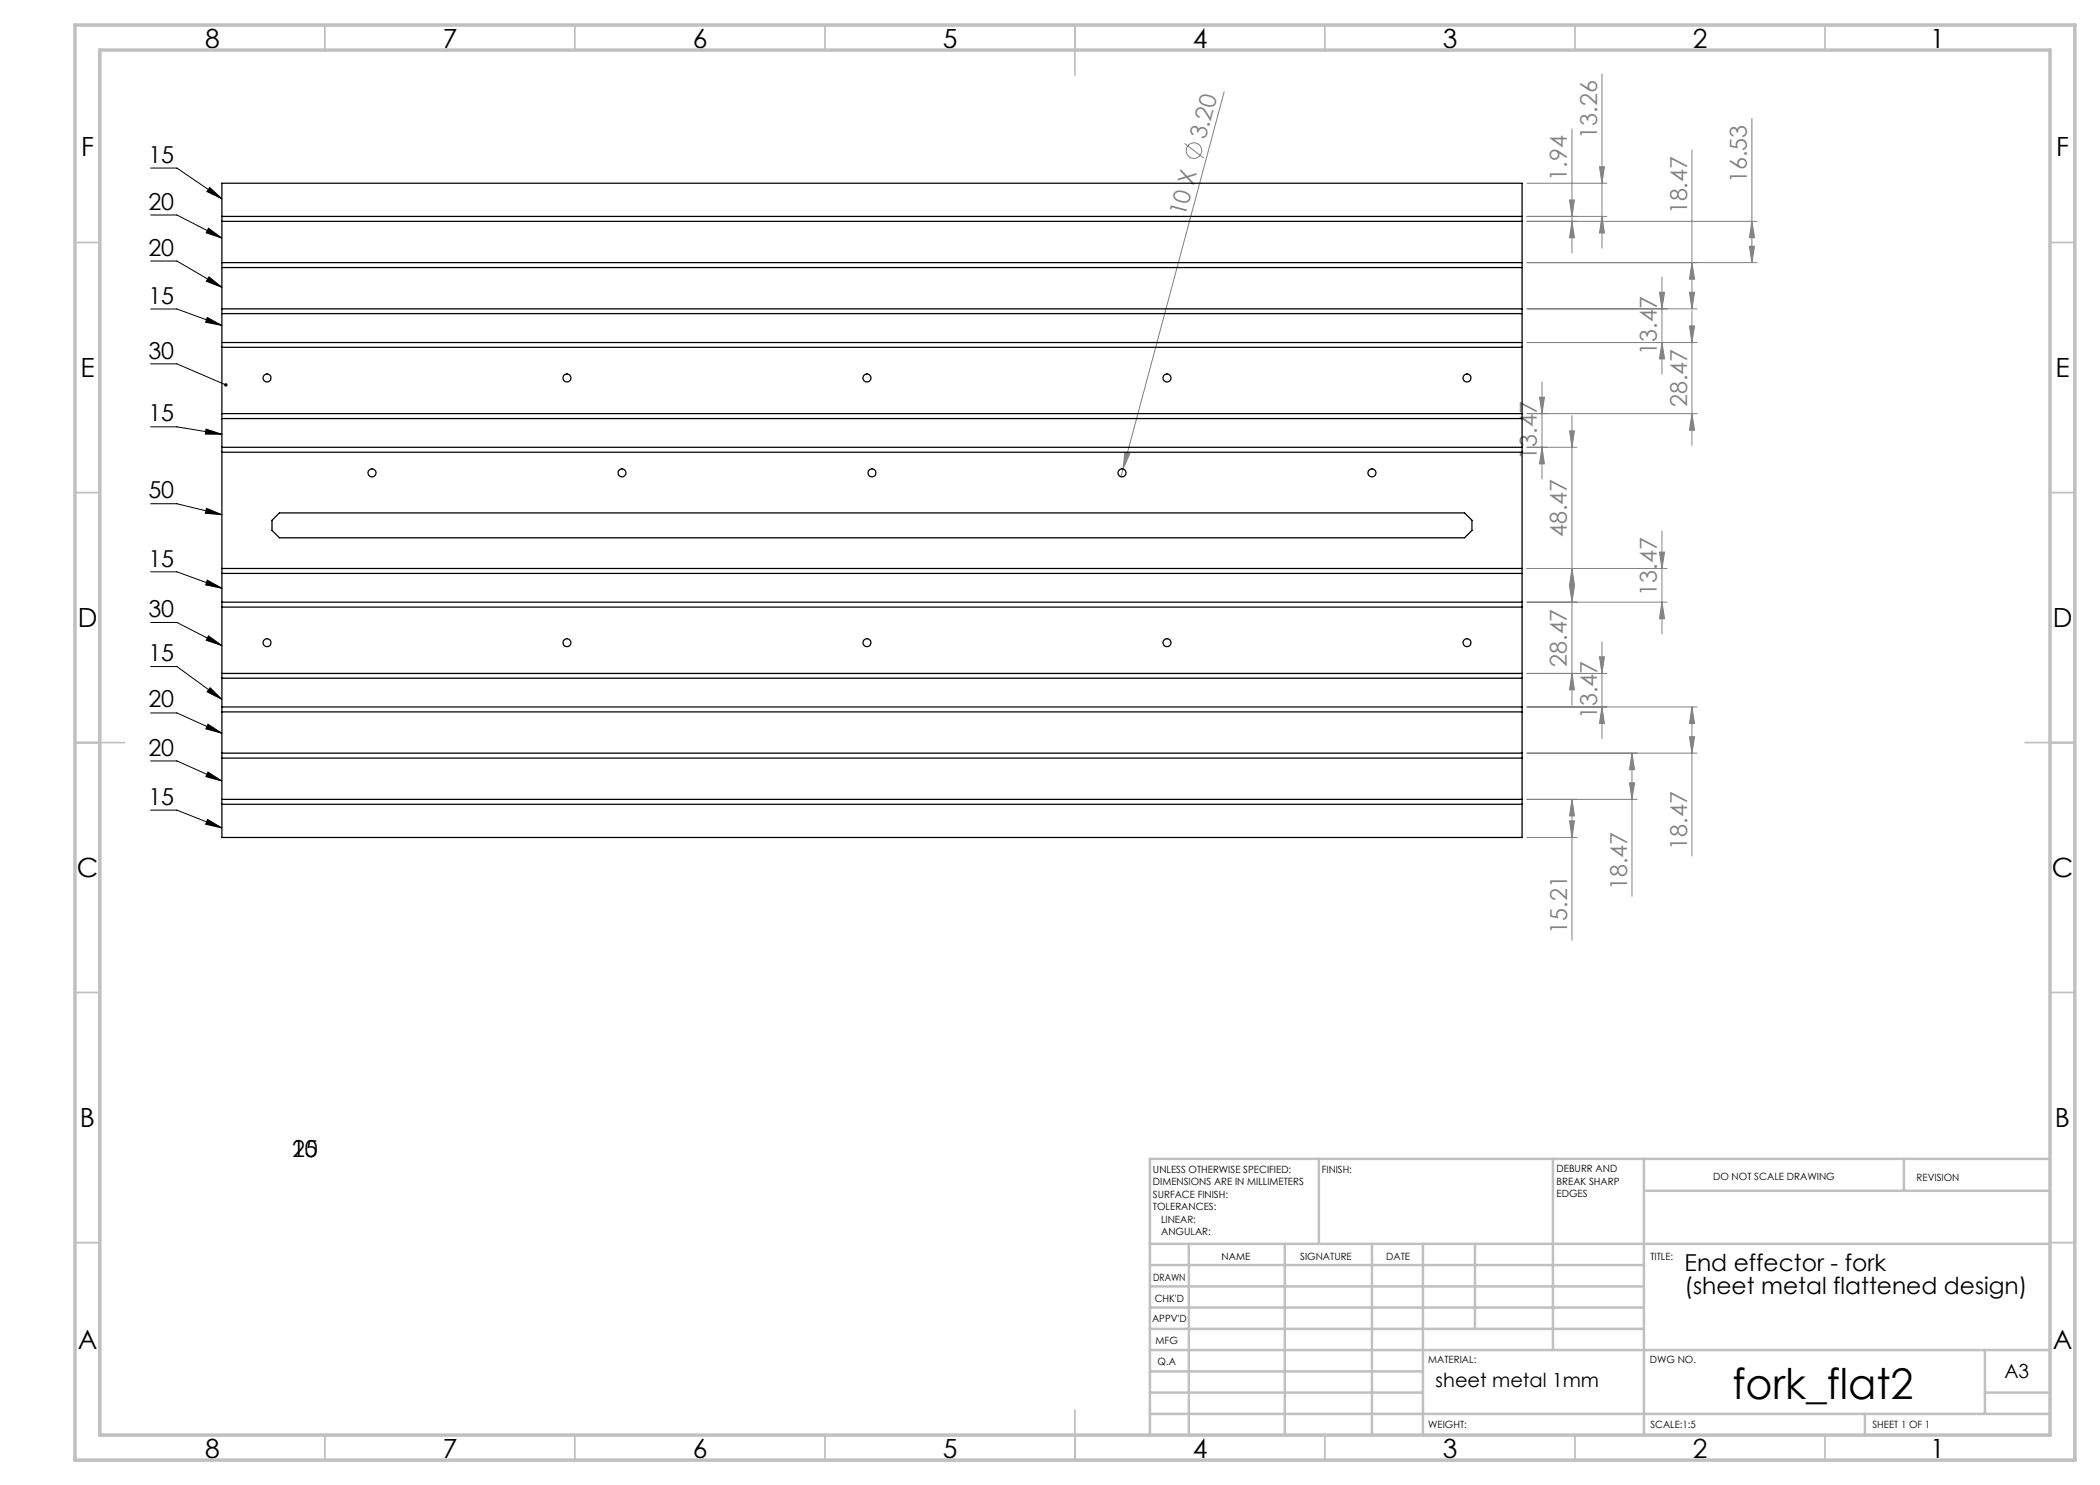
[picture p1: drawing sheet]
<svg xmlns="http://www.w3.org/2000/svg" width="420mm" height="297mm" viewBox="0 0 420 297" stroke-linecap="round" stroke-linejoin="round" font-family="sans-serif">
<g fill="none" stroke="#808080" stroke-width=".2">
<path d="M244.8 18.4l-20.2 75.4M320.4 14.8v34.8M236.9 28.7l3.8 2.9M305.4 36.7h16M314.4 25.8v24.8M319.9 33.4h1l-.5 3.3zM338.4 30v31.8M350.4 23.7v28.8M305.4 43.3h16M305.4 44.3h46M305.4 52.5h46M313.9 40h1l-.5 3.3z"/>
<path d="M314.4 44.3l.5 3.3h-1zM320.4 43.3l.5 3.3h-1zM331.9 58.5h1l-.5 3.3zM332.4 55.4v19.5M337.9 58.5h1l-.5 3.3zM338.4 52.5l.5 3.3h-1zM349.9 49.2h1l-.5 3.3zM350.4 44.3l.5 3.3h-1zM305.4 61.8h34M305.4 68.5h34M307.9 79.4h1l-.5 3.3zM308.4 76.4v19.4"/>
<path d="M332.4 68.5l.5 3.3h-1zM337.9 65.2h1l-.5 3.3zM338.4 62.2v26.9M224.6 93.8l-.4 1.6M225 90.5l1 .2-1.4 3.1zM305.4 82.7h34M305.4 89.5h10M308.4 89.5l.5 3.3h-1zM313.9 86.2h1l-.5 3.3zM314.4 83.1v57.9M338.4 82.7l.5 3.3h-1zM305.4 113.7h28"/>
<path d="M313.9 117.1h1l-.5 3.3zM314.4 113.7l.5 3.3h-1zM331.9 110.4h1l-.5 3.3zM332.4 106.2v20.6M305.4 120.4h28M305.4 134.7h16M314.4 134.7l.5 3.3h-1zM319.9 131.4h1l-.5 3.3zM320.4 128.3v19.4M332.4 120.4l.5 3.4h-1zM305.4 141.4h34M305.4 150.6h34"/>
<path d="M305.4 159.9h22M314.4 159.9l.5 3.3h-1zM314.4 159.9v28.2M320.4 141.4l.5 3.3h-1zM325.9 156.6h1l-.5 3.3zM326.4 150.6l.5 3.3h-1zM326.4 150.6v28.7M337.9 147.4h1l-.5 3.2zM338.4 141.4l.5 3.3h-1zM338.4 141.4v29.8M305.4 167.5h10M313.9 164.2h1l-.5 3.3z"/>
<circle cx="238.8" cy="30.1" r="1.56"/>
</g>
<g fill="none" stroke="#000" stroke-width=".2">
<path d="M30.1 33.6h5.3l9 6.2M41.9 37.5l2.5 2.3-3-1.5zM30.1 52.2h5.3l9 5.3M30.1 43h5.3l9 4.6M41.7 45.6l2.7 2-3.2-1zM41.8 55.4l2.6 2.1-3.1-1.2zM30.1 72.8h5.3l9.8 4.2M30.1 61.8h5.3l9 3.3M41.5 63.5l2.9 1.6-3.3-.7zM30.1 85.4h5.3l9 1.5M41.2 85.8l3.2 1.1-3.3-.1zM30.1 114.4h5.3l9 3.2"/>
<path d="M30.1 100.7h5.3l9 2.2M41.3 101.7l3.1 1.2-3.3-.2zM41.5 116l2.9 1.6-3.3-.6zM30.1 133.3h5.3l9 6.6M30.1 124.5h5.3l9 4.6M41.7 127.2l2.7 1.9-3.2-1zM42 137.5l2.4 2.4-3-1.5zM30.1 142.6h5.3l9 4M30.1 152.2h5.3l9 4M41.6 144.8l2.8 1.8-3.2-.8zM41.6 154.4l2.8 1.8-3.2-.9zM30.1 162h5.3l9 3.6"/>
<path d="M41.5 163.9l2.9 1.7-3.3-.8z"/>
</g>
<g fill="none" stroke="#c0c0c0" stroke-width=".35">
<path d="M65 5v5M115 5v5M165 5v5M215 5v10M265 5v5M315 5v5M365 5v5M15 48.5h5M410 48.5h5M15 98.5h5M410 98.5h5M15 148.5h10"/>
<path d="M405 148.5h10M15 198.5h5M410 198.5h5M15 248.5h5M410 248.5h5M65 287v5M115 287v5M165 287v5M215 282v10M265 287v5M315 287v5M365 287v5"/>
</g>
<g fill="none" stroke="#c0c0c0" stroke-width=".5">
<path d="M263.8 231.8v17M310.6 231.8v38.2M328.8 231.8v55.2M328.8 238.2h81.2M380.8 231.8v6.4M410 231.8h-180v55.2M230 248.8h180M230 257.3h98.8M230 253h98.8M237.8 248.8v38.2M257 248.8v38.2M274.4 248.8v38.2"/>
<path d="M284.6 248.8v38.2M295 248.8v17M230 265.8h98.8M230 261.5h98.8M230 278.5h54.6M230 274.3h54.6M230 270h180M397 278.5h13M397 270v12.8M230 282.8h180M373 282.8v4.2"/>
</g>
<path d="M15 5h400v287h-400zM20 10h390v277h-390z" fill="none" stroke="#c0c0c0" stroke-width=".7"/>
<path d="M41.5 163.9l2.9 1.7-3.3-.8zM42 137.5l2.4 2.4-3-1.5zM41.6 144.8l2.8 1.8-3.2-.8zM41.7 127.2l2.7 1.9-3.2-1zM41.5 116l2.9 1.6-3.3-.6zM41.3 101.7l3.1 1.2-3.3-.2zM41.6 154.4l2.8 1.8-3.2-.9zM41.2 85.8l3.2 1.1-3.3-.1zM44.9 76.8a.34 .34 0 0 0 .1 .5 .34 .34 0 0 0 .5-.2l-.3-.1 .3 .1a.33 .33 0 0 0-.2-.4 .33 .33 0 0 0-.4 .1zM41.5 63.5l2.9 1.6-3.3-.7zM41.8 55.4l2.6 2.1-3.1-1.2zM41.7 45.6l2.7 2-3.2-1zM41.9 37.5l2.5 2.3-3-1.5z" fill="#000"/>
<g fill="#808080">
<path d="M225 90.5l1 .2-1.4 3.1z"/>
<path d="M319.9 33.4h1l-.5 3.3zM320.4 43.3l.5 3.3h-1zM313.9 40h1l-.5 3.3zM314.4 44.3l.5 3.3h-1zM350.4 44.3l.5 3.3h-1zM349.9 49.2h1l-.5 3.3zM338.4 52.5l.5 3.3h-1zM337.9 58.5h1l-.5 3.3zM331.9 58.5h1l-.5 3.3zM332.4 68.5l.5 3.3h-1zM337.9 65.2h1l-.5 3.3zM338.4 82.7l.5 3.3h-1zM307.9 79.4h1l-.5 3.3zM308.4 89.5l.5 3.3h-1zM313.9 86.2h1l-.5 3.3zM314.4 113.7l.5 3.3h-1zM331.9 110.4h1l-.5 3.3zM332.4 120.4l.5 3.4h-1zM313.9 117.1h1l-.5 3.3zM314.4 134.7l.5 3.3h-1zM319.9 131.4h1l-.5 3.3zM320.4 141.4l.5 3.3h-1zM338.4 141.4l.5 3.3h-1zM337.9 147.4h1l-.5 3.2zM326.4 150.6l.5 3.3h-1zM325.9 156.6h1l-.5 3.3zM314.4 159.9l.5 3.3h-1zM313.9 164.2h1l-.5 3.3z"/>
</g>
<g fill="none" stroke="#000" stroke-width=".25">
<path d="M44.4 36.7h260v130.8h-260zM44.4 52.5h260M44.4 44.3h260M44.4 53.5h260M44.4 43.3h260M44.4 61.8h260M44.4 62.7h260M44.4 68.5h260M44.4 69.5h260M44.4 82.7h260M44.4 90.4h260M44.4 89.5h260"/>
<path d="M44.4 83.7h260M44.4 113.7h260M44.4 114.7h260M54.4 104.1l1.5-1.5h237l1.5 1.5v2l-1.5 1.5h-237l-1.5-1.5zM44.4 135.6h260M44.4 134.7h260M44.4 121.4h260M44.4 120.4h260M44.4 142.4h260M44.4 150.6h260M44.4 151.6h260M44.4 159.9h260"/>
<path d="M44.4 141.4h260M44.4 160.9h260"/>
<circle cx="53.4" cy="75.6" r=".81"/>
<circle cx="113.4" cy="75.6" r=".81"/>
<circle cx="173.4" cy="75.6" r=".81"/>
<circle cx="233.4" cy="75.6" r=".81"/>
<circle cx="293.4" cy="75.6" r=".81"/>
<circle cx="74.4" cy="94.6" r=".81"/>
<circle cx="124.4" cy="94.6" r=".81"/>
<circle cx="174.4" cy="94.6" r=".81"/>
<circle cx="224.4" cy="94.6" r=".81"/>
<circle cx="274.4" cy="94.6" r=".81"/>
<circle cx="53.4" cy="128.5" r=".8"/>
<circle cx="113.4" cy="128.5" r=".8"/>
<circle cx="173.4" cy="128.5" r=".8"/>
<circle cx="233.4" cy="128.5" r=".8"/>
<circle cx="293.4" cy="128.5" r=".8"/>
</g>
<text font-size="8.5" x="346.5" y="279.7">fork_flat2</text>
<g font-size="5.3">
<text x="41" y="9.5">8</text>
<text x="88.5" y="9.5">7</text>
<text x="138.5" y="9.5">6</text>
<text x="188.5" y="9.5">5</text>
<text x="238.5" y="9.5">4</text>
<text x="288.5" y="9.5">3</text>
<text x="338.5" y="9.5">2</text>
<text x="386" y="9.5">1</text>
<text x="16.2" y="31.3">F</text>
<text x="411.2" y="31.3">F</text>
<text x="16.1" y="75.5">E</text>
<text x="411.1" y="75.5">E</text>
<text x="15.5" y="125.5">D</text>
<text x="410.5" y="125.5">D</text>
<text x="15.4" y="175.5">C</text>
<text x="410.4" y="175.5">C</text>
<text x="16" y="225.5">B</text>
<text x="411" y="225.5">B</text>
<text x="15.5" y="269.8">A</text>
<text x="410.5" y="269.8">A</text>
<text x="41" y="291.5">8</text>
<text x="88.5" y="291.5">7</text>
<text x="138.5" y="291.5">6</text>
<text x="188.5" y="291.5">5</text>
<text x="238.5" y="291.5">4</text>
<text x="288.5" y="291.5">3</text>
<text x="338.5" y="291.5">2</text>
<text x="386" y="291.5">1</text>
</g>
<g font-size="4.7" fill="#808080">
<text x="241.1" y="28.1" transform="rotate(-75 241.1 28.1)">3.20</text>
<text x="319.4" y="27.7" transform="rotate(-90 319.4 27.7)">13.26</text>
<text x="313.4" y="36.1" transform="rotate(-90 313.4 36.1)">1.94</text>
<text x="349.4" y="36.6" transform="rotate(-90 349.4 36.6)">16.53</text>
<text x="237" y="43.4" transform="rotate(-75 237 43.4)">10 X</text>
<text x="337.4" y="42.9" transform="rotate(-90 337.4 42.9)">18.47</text>
<text x="331.4" y="70.9" transform="rotate(-90 331.4 70.9)">13.47</text>
<text x="337.4" y="81.4" transform="rotate(-90 337.4 81.4)">28.47</text>
<text x="307.4" y="91.9" transform="rotate(-90 307.4 91.9)">13.47</text>
<text x="313.4" y="107.4" transform="rotate(-90 313.4 107.4)">48.47</text>
<text x="331.4" y="119.1" transform="rotate(-90 331.4 119.1)">13.47</text>
<text x="313.4" y="133.4" transform="rotate(-90 313.4 133.4)">28.47</text>
<text x="319.4" y="143.8" transform="rotate(-90 319.4 143.8)">13.47</text>
<text x="337.4" y="169.9" transform="rotate(-90 337.4 169.9)">18.47</text>
<text x="325.4" y="178" transform="rotate(-90 325.4 178)">18.47</text>
<text x="313.4" y="186.7" transform="rotate(-90 313.4 186.7)">15.21</text>
</g>
<g font-size="4.7">
<text x="29.7" y="32.5">15</text>
<text x="29.7" y="41.9">20</text>
<text x="29.7" y="51.1">20</text>
<text x="29.7" y="60.7">15</text>
<text x="29.7" y="71.7">30</text>
<text x="29.7" y="84.3">15</text>
<text x="29.7" y="99.7">50</text>
<text x="29.7" y="113.3">15</text>
<text x="29.7" y="123.4">30</text>
<text x="29.7" y="132.3">15</text>
<text x="29.7" y="141.5">20</text>
<text x="29.7" y="151.1">20</text>
<text x="29.7" y="161">15</text>
<text x="58.4" y="231.4">15</text>
<text x="58.4" y="231.4">20</text>
<text x="336.9" y="254.2">End effector - fork</text>
<text x="336.9" y="258.8">(sheet metal flattened design)</text>
</g>
<g font-size="3.9">
<text x="400.9" y="275.5">A3</text>
<text x="287.1" y="277.3">sheet metal 1mm</text>
</g>
<g font-size="2">
<text x="230.6" y="234.6">UNLESS OTHERWISE SPECIFIED:</text>
<text x="230.6" y="237.1">DIMENSIONS ARE IN MILLIMETERS</text>
<text x="230.6" y="239.6">SURFACE FINISH:</text>
<text x="264.4" y="234.6">FINISH:</text>
<text x="311.3" y="234.5">DEBURR AND</text>
<text x="311.3" y="237">BREAK SHARP</text>
<text x="311.3" y="239.5">EDGES</text>
<text x="342.6" y="236">DO NOT SCALE DRAWING</text>
<text x="383.3" y="236.2">REVISION</text>
<text x="230.6" y="242.1">TOLERANCES:</text>
<text x="232.2" y="244.6">LINEAR:</text>
<text x="232.2" y="247.1">ANGULAR:</text>
<text x="244.3" y="252">NAME</text>
<text x="260" y="251.9">SIGNATURE</text>
<text x="277.2" y="251.9">DATE</text>
<text x="330.1" y="251.9">TITLE:</text>
<text x="230.6" y="256.1">DRAWN</text>
<text x="230.9" y="260.3">CHK'D</text>
<text x="230.4" y="264.4">APPV'D</text>
<text x="231.1" y="268.8">MFG</text>
<text x="231.5" y="273">Q.A</text>
<text x="285.6" y="272.5">MATERIAL:</text>
<text x="330" y="272.5">DWG NO.</text>
<text x="285.6" y="285.5">WEIGHT:</text>
<text x="330.1" y="285.6">SCALE:1:5</text>
<text x="374.5" y="285.6">SHEET 1 OF 1</text>
</g>
</svg>
